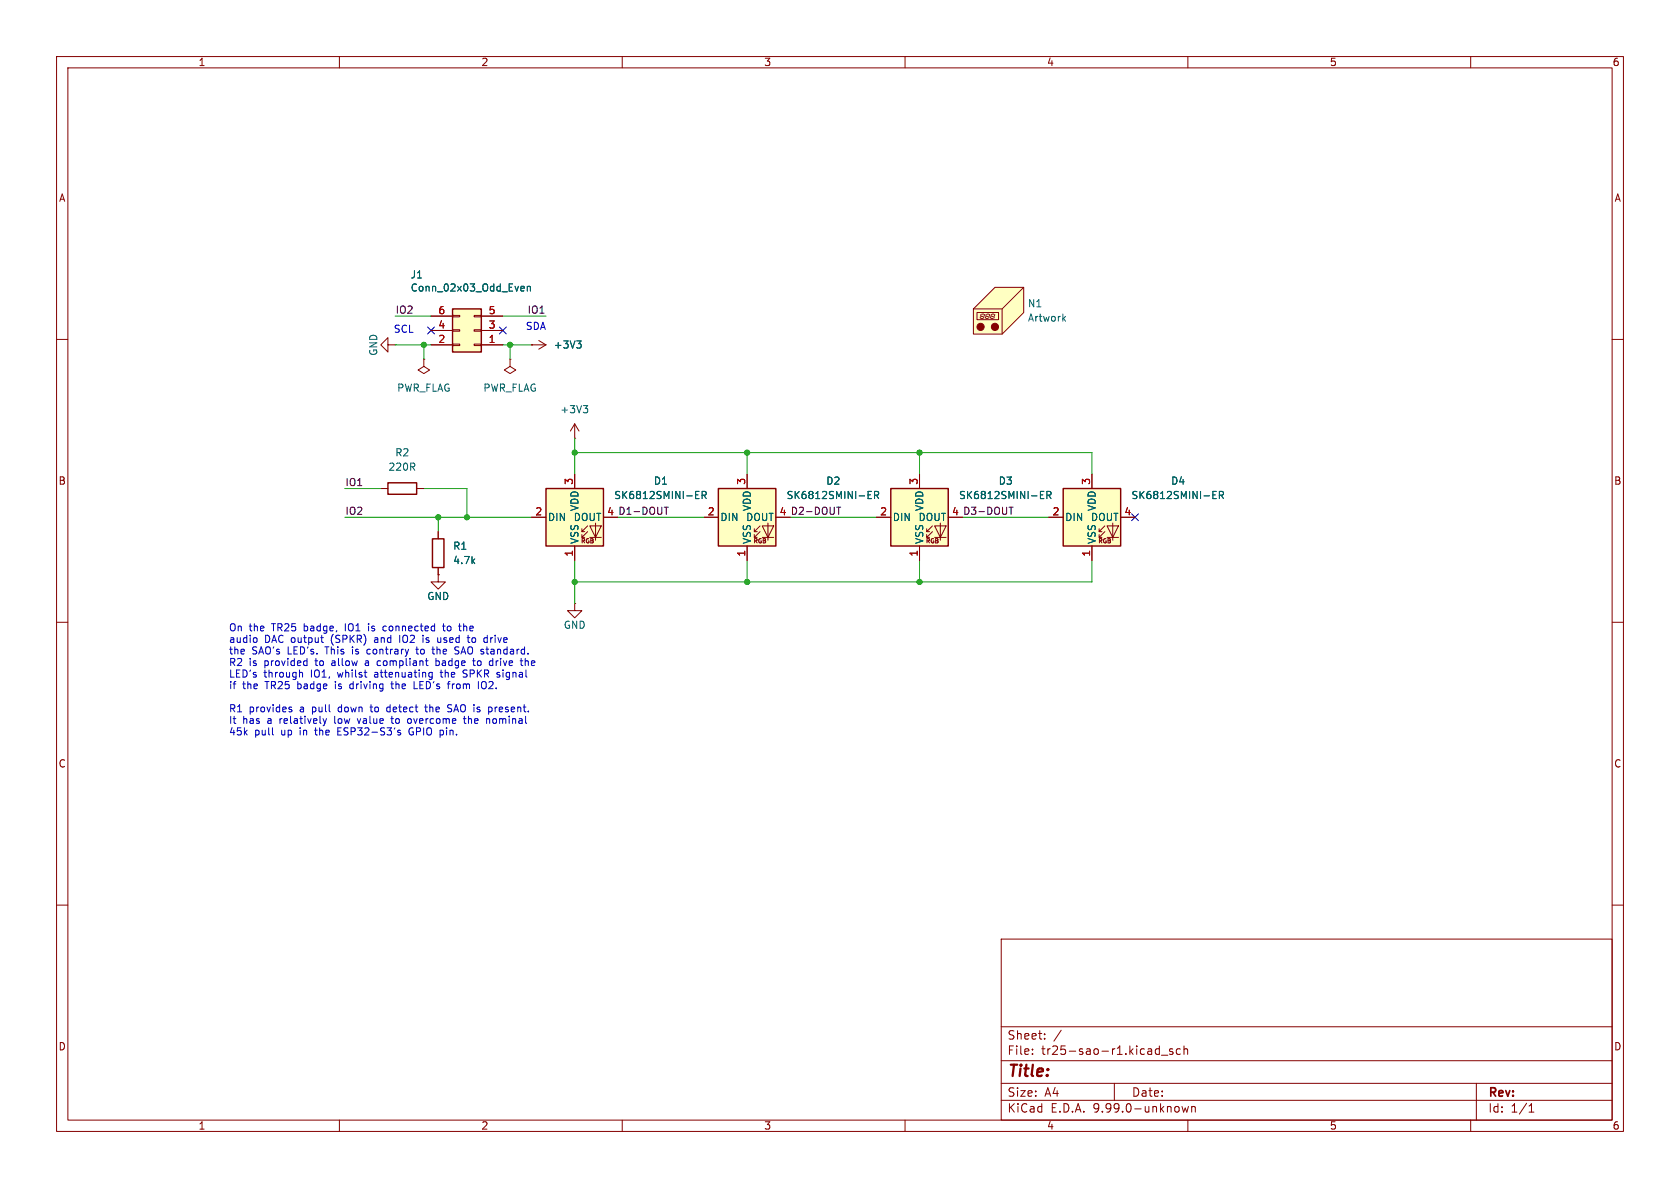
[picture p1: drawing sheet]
(kicad_sch
 (version 20250425)
 (generator "eeschema")
 (generator_version "9.99")
 (paper "A4")
 (lib_symbols
  (symbol "Connector_Generic:Conn_02x03_Odd_Even"
   (pin_names
    (offset 1.016) (hide yes)) (exclude_from_sim no) (in_bom yes) (on_board yes)
   (duplicate_pin_numbers_are_jumpers no)
   (property "Reference" "J" (at 1.27 5.08 0) (effects (font (size 1.27 1.27))))
   (property "Value" "Conn_02x03_Odd_Even" (at 1.27 -5.08 0) (effects (font (size 1.27 1.27))))
   (property "Footprint" "" (at 0 0 0) (hide yes) (effects (font (size 1.27 1.27))))
   (property "Datasheet" "" (at 0 0 0) (hide yes) (effects (font (size 1.27 1.27))))
   (property "Description" "Generic connector, double row, 02x03, odd/even pin numbering scheme (row 1 odd numbers, row 2 even numbers), script generated (kicad-library-utils/schlib/autogen/connector/)" (at 0 0 0) (hide yes) (effects (font (size 1.27 1.27))))
   (symbol "Conn_02x03_Odd_Even_1_1"
    (rectangle (start -1.27 3.81) (end 3.81 -3.81) (stroke (width 0.254) (type default)) (fill (type background)))
    (rectangle (start -1.27 2.667) (end 0 2.413) (stroke (width 0.1524) (type default)) (fill (type none)))
    (rectangle (start -1.27 0.127) (end 0 -0.127) (stroke (width 0.1524) (type default)) (fill (type none)))
    (rectangle (start -1.27 -2.413) (end 0 -2.667) (stroke (width 0.1524) (type default)) (fill (type none)))
    (rectangle (start 3.81 2.667) (end 2.54 2.413) (stroke (width 0.1524) (type default)) (fill (type none)))
    (rectangle (start 3.81 0.127) (end 2.54 -0.127) (stroke (width 0.1524) (type default)) (fill (type none)))
    (rectangle (start 3.81 -2.413) (end 2.54 -2.667) (stroke (width 0.1524) (type default)) (fill (type none)))
    (pin passive line (at -5.08 2.54 0) (length 3.81) (name "Pin_1" (effects (font (size 1.27 1.27)))) (number "1" (effects (font (size 1.27 1.27)))))
    (pin passive line (at -5.08 0 0) (length 3.81) (name "Pin_3" (effects (font (size 1.27 1.27)))) (number "3" (effects (font (size 1.27 1.27)))))
    (pin passive line (at -5.08 -2.54 0) (length 3.81) (name "Pin_5" (effects (font (size 1.27 1.27)))) (number "5" (effects (font (size 1.27 1.27)))))
    (pin passive line (at 7.62 2.54 180) (length 3.81) (name "Pin_2" (effects (font (size 1.27 1.27)))) (number "2" (effects (font (size 1.27 1.27)))))
    (pin passive line (at 7.62 0 180) (length 3.81) (name "Pin_4" (effects (font (size 1.27 1.27)))) (number "4" (effects (font (size 1.27 1.27)))))
    (pin passive line (at 7.62 -2.54 180) (length 3.81) (name "Pin_6" (effects (font (size 1.27 1.27)))) (number "6" (effects (font (size 1.27 1.27))))))
   (embedded_fonts no))
  (symbol "Device:R"
   (pin_numbers (hide yes))
   (pin_names
    (offset 0)) (exclude_from_sim no) (in_bom yes) (on_board yes)
   (duplicate_pin_numbers_are_jumpers no)
   (property "Reference" "R" (at 2.032 0 90) (effects (font (size 1.27 1.27))))
   (property "Value" "R" (at 0 0 90) (effects (font (size 1.27 1.27))))
   (property "Footprint" "" (at -1.778 0 90) (hide yes) (effects (font (size 1.27 1.27))))
   (property "Datasheet" "" (at 0 0 0) (hide yes) (effects (font (size 1.27 1.27))))
   (property "Description" "Resistor" (at 0 0 0) (hide yes) (effects (font (size 1.27 1.27))))
   (symbol "R_0_1"
    (rectangle (start -1.016 -2.54) (end 1.016 2.54) (stroke (width 0.254) (type default)) (fill (type none))))
   (symbol "R_1_1"
    (pin passive line (at 0 3.81 270) (length 1.27) (name "" (effects (font (size 1.27 1.27)))) (number "1" (effects (font (size 1.27 1.27)))))
    (pin passive line (at 0 -3.81 90) (length 1.27) (name "" (effects (font (size 1.27 1.27)))) (number "2" (effects (font (size 1.27 1.27))))))
   (embedded_fonts no))
  (symbol "Mechanical:Housing"
   (pin_names
    (offset 1.016)) (exclude_from_sim no) (in_bom yes) (on_board yes)
   (duplicate_pin_numbers_are_jumpers no)
   (property "Reference" "N" (at 3.81 0 0) (effects (font (size 1.27 1.27)) (justify left)))
   (property "Value" "Housing" (at 3.81 -1.905 0) (effects (font (size 1.27 1.27)) (justify left)))
   (property "Footprint" "" (at 1.27 1.27 0) (hide yes) (effects (font (size 1.27 1.27))))
   (property "Datasheet" "" (at 1.27 1.27 0) (hide yes) (effects (font (size 1.27 1.27))))
   (property "Description" "Housing" (at 0 0 0) (hide yes) (effects (font (size 1.27 1.27))))
   (symbol "Housing_0_1"
    (polyline (pts (xy -5.715 0) (xy -0.635 0) (xy 3.175 3.81)) (stroke (width 0) (type default)) (fill (type none)))
    (polyline (pts (xy -5.715 0) (xy -5.715 -4.445) (xy -0.635 -4.445) (xy 3.175 -0.635) (xy 3.175 3.81) (xy -1.905 3.81) (xy -5.715 0)) (stroke (width 0) (type default)) (fill (type background)))
    (rectangle (start -5.08 -0.635) (end -1.27 -1.905) (stroke (width 0) (type default)) (fill (type none)))
    (polyline (pts (xy -4.5212 -1.5748) (xy -4.4704 -1.3716)) (stroke (width 0) (type default)) (fill (type none)))
    (circle (center -4.445 -3.175) (radius 0.635) (stroke (width 0) (type default)) (fill (type outline)))
    (polyline (pts (xy -4.4196 -1.2192) (xy -4.3688 -0.9652)) (stroke (width 0) (type default)) (fill (type none)))
    (polyline (pts (xy -4.4196 -1.6764) (xy -4.064 -1.6764)) (stroke (width 0) (type default)) (fill (type none)))
    (polyline (pts (xy -4.318 -1.3208) (xy -4.0132 -1.3208)) (stroke (width 0) (type default)) (fill (type none)))
    (polyline (pts (xy -4.2164 -0.9144) (xy -3.9116 -0.9144)) (stroke (width 0) (type default)) (fill (type none)))
    (polyline (pts (xy -3.9116 -1.6256) (xy -3.8608 -1.3716)) (stroke (width 0) (type default)) (fill (type none)))
    (polyline (pts (xy -3.81 -1.2192) (xy -3.7592 -0.9652)) (stroke (width 0) (type default)) (fill (type none)))
    (polyline (pts (xy -3.6068 -1.5748) (xy -3.556 -1.3716)) (stroke (width 0) (type default)) (fill (type none)))
    (polyline (pts (xy -3.5052 -1.2192) (xy -3.4544 -0.9652)) (stroke (width 0) (type default)) (fill (type none)))
    (polyline (pts (xy -3.5052 -1.6764) (xy -3.1496 -1.6764)) (stroke (width 0) (type default)) (fill (type none)))
    (polyline (pts (xy -3.4036 -1.3208) (xy -3.0988 -1.3208)) (stroke (width 0) (type default)) (fill (type none)))
    (polyline (pts (xy -3.302 -0.9144) (xy -2.9972 -0.9144)) (stroke (width 0) (type default)) (fill (type none)))
    (polyline (pts (xy -2.9972 -1.6256) (xy -2.9464 -1.3716)) (stroke (width 0) (type default)) (fill (type none)))
    (polyline (pts (xy -2.8956 -1.2192) (xy -2.8448 -0.9652)) (stroke (width 0) (type default)) (fill (type none)))
    (polyline (pts (xy -2.6924 -1.5748) (xy -2.6416 -1.3716)) (stroke (width 0) (type default)) (fill (type none)))
    (polyline (pts (xy -2.5908 -1.2192) (xy -2.54 -0.9652)) (stroke (width 0) (type default)) (fill (type none)))
    (polyline (pts (xy -2.5908 -1.6764) (xy -2.2352 -1.6764)) (stroke (width 0) (type default)) (fill (type none)))
    (polyline (pts (xy -2.4892 -1.3208) (xy -2.1844 -1.3208)) (stroke (width 0) (type default)) (fill (type none)))
    (polyline (pts (xy -2.3876 -0.9144) (xy -2.0828 -0.9144)) (stroke (width 0) (type default)) (fill (type none)))
    (polyline (pts (xy -2.0828 -1.6256) (xy -2.032 -1.3716)) (stroke (width 0) (type default)) (fill (type none)))
    (polyline (pts (xy -1.9812 -1.2192) (xy -1.9304 -0.9652)) (stroke (width 0) (type default)) (fill (type none)))
    (circle (center -1.905 -3.175) (radius 0.635) (stroke (width 0) (type default)) (fill (type outline)))
    (polyline (pts (xy -0.635 0) (xy -0.635 -4.445)) (stroke (width 0) (type default)) (fill (type none))))
   (embedded_fonts no))
  (symbol "j_LED:SK6812SMINI-ER"
   (pin_names
    (offset 0.254)) (exclude_from_sim no) (in_bom yes) (on_board yes)
   (duplicate_pin_numbers_are_jumpers no)
   (property "Reference" "D" (at 5.08 5.715 0) (effects (font (size 1.27 1.27)) (justify right bottom)))
   (property "Value" "SK6812SMINI-ER" (at 1.27 -5.715 0) (effects (font (size 1.27 1.27)) (justify left top)))
   (property "Footprint" "jeffmakes-footprints:LED_PLCC4_3.2x2.8mm_CCW" (at 1.27 -7.62 0) (hide yes) (effects (font (size 1.27 1.27)) (justify left top)))
   (property "Datasheet" "" (at 2.54 -9.525 0) (hide yes) (effects (font (size 1.27 1.27)) (justify left top)))
   (property "Description" "RGB LED with integrated controller" (at 0 0 0) (hide yes) (effects (font (size 1.27 1.27))))
   (symbol "SK6812SMINI-ER_0_0"
    (text "RGB" (at 2.286 -4.191 0) (effects (font (size 0.762 0.762)))))
   (symbol "SK6812SMINI-ER_0_1"
    (rectangle (start -5.08 5.08) (end 5.08 -5.08) (stroke (width 0.254) (type default)) (fill (type background)))
    (polyline (pts (xy 1.27 -2.54) (xy 1.778 -2.54)) (stroke (width 0) (type default)) (fill (type none)))
    (polyline (pts (xy 1.27 -3.556) (xy 1.778 -3.556)) (stroke (width 0) (type default)) (fill (type none)))
    (polyline (pts (xy 2.286 -1.524) (xy 1.27 -2.54) (xy 1.27 -2.032)) (stroke (width 0) (type default)) (fill (type none)))
    (polyline (pts (xy 2.286 -2.54) (xy 1.27 -3.556) (xy 1.27 -3.048)) (stroke (width 0) (type default)) (fill (type none)))
    (polyline (pts (xy 3.683 -1.016) (xy 3.683 -3.556) (xy 3.683 -4.064)) (stroke (width 0) (type default)) (fill (type none)))
    (polyline (pts (xy 4.699 -1.524) (xy 2.667 -1.524) (xy 3.683 -3.556) (xy 4.699 -1.524)) (stroke (width 0) (type default)) (fill (type none)))
    (polyline (pts (xy 4.699 -3.556) (xy 2.667 -3.556)) (stroke (width 0) (type default)) (fill (type none))))
   (symbol "SK6812SMINI-ER_1_1"
    (pin input line (at -7.62 0 0) (length 2.54) (name "DIN" (effects (font (size 1.27 1.27)))) (number "2" (effects (font (size 1.27 1.27)))))
    (pin power_in line (at 0 7.62 270) (length 2.54) (name "VDD" (effects (font (size 1.27 1.27)))) (number "3" (effects (font (size 1.27 1.27)))))
    (pin power_in line (at 0 -7.62 90) (length 2.54) (name "VSS" (effects (font (size 1.27 1.27)))) (number "1" (effects (font (size 1.27 1.27)))))
    (pin output line (at 7.62 0 180) (length 2.54) (name "DOUT" (effects (font (size 1.27 1.27)))) (number "4" (effects (font (size 1.27 1.27))))))
   (embedded_fonts no))
  (symbol "power:+3V3"
   (power global)
   (pin_numbers (hide yes))
   (pin_names
    (offset 0) (hide yes)) (exclude_from_sim no) (in_bom yes) (on_board yes)
   (duplicate_pin_numbers_are_jumpers no)
   (property "Reference" "#PWR" (at 0 -3.81 0) (hide yes) (effects (font (size 1.27 1.27))))
   (property "Value" "+3V3" (at 0 3.556 0) (effects (font (size 1.27 1.27))))
   (property "Footprint" "" (at 0 0 0) (hide yes) (effects (font (size 1.27 1.27))))
   (property "Datasheet" "" (at 0 0 0) (hide yes) (effects (font (size 1.27 1.27))))
   (property "Description" "Power symbol creates a global label with name \"+3V3\"" (at 0 0 0) (hide yes) (effects (font (size 1.27 1.27))))
   (symbol "+3V3_0_1"
    (polyline (pts (xy -0.762 1.27) (xy 0 2.54)) (stroke (width 0) (type default)) (fill (type none)))
    (polyline (pts (xy 0 2.54) (xy 0.762 1.27)) (stroke (width 0) (type default)) (fill (type none)))
    (polyline (pts (xy 0 0) (xy 0 2.54)) (stroke (width 0) (type default)) (fill (type none))))
   (symbol "+3V3_1_1"
    (pin power_in line (at 0 0 90) (length 0) (name "" (effects (font (size 1.27 1.27)))) (number "1" (effects (font (size 1.27 1.27))))))
   (embedded_fonts no))
  (symbol "power:GND"
   (power global)
   (pin_numbers (hide yes))
   (pin_names
    (offset 0) (hide yes)) (exclude_from_sim no) (in_bom yes) (on_board yes)
   (duplicate_pin_numbers_are_jumpers no)
   (property "Reference" "#PWR" (at 0 -6.35 0) (hide yes) (effects (font (size 1.27 1.27))))
   (property "Value" "GND" (at 0 -3.81 0) (effects (font (size 1.27 1.27))))
   (property "Footprint" "" (at 0 0 0) (hide yes) (effects (font (size 1.27 1.27))))
   (property "Datasheet" "" (at 0 0 0) (hide yes) (effects (font (size 1.27 1.27))))
   (property "Description" "Power symbol creates a global label with name \"GND\" , ground" (at 0 0 0) (hide yes) (effects (font (size 1.27 1.27))))
   (symbol "GND_0_1"
    (polyline (pts (xy 0 0) (xy 0 -1.27) (xy 1.27 -1.27) (xy 0 -2.54) (xy -1.27 -1.27) (xy 0 -1.27)) (stroke (width 0) (type default)) (fill (type none))))
   (symbol "GND_1_1"
    (pin power_in line (at 0 0 270) (length 0) (name "" (effects (font (size 1.27 1.27)))) (number "1" (effects (font (size 1.27 1.27))))))
   (embedded_fonts no))
  (symbol "power:PWR_FLAG"
   (power global)
   (pin_numbers (hide yes))
   (pin_names
    (offset 0) (hide yes)) (exclude_from_sim no) (in_bom yes) (on_board yes)
   (duplicate_pin_numbers_are_jumpers no)
   (property "Reference" "#FLG" (at 0 1.905 0) (hide yes) (effects (font (size 1.27 1.27))))
   (property "Value" "PWR_FLAG" (at 0 3.81 0) (effects (font (size 1.27 1.27))))
   (property "Footprint" "" (at 0 0 0) (hide yes) (effects (font (size 1.27 1.27))))
   (property "Datasheet" "" (at 0 0 0) (hide yes) (effects (font (size 1.27 1.27))))
   (property "Description" "Special symbol for telling ERC where power comes from" (at 0 0 0) (hide yes) (effects (font (size 1.27 1.27))))
   (symbol "PWR_FLAG_0_0"
    (pin power_out line (at 0 0 90) (length 0) (name "" (effects (font (size 1.27 1.27)))) (number "1" (effects (font (size 1.27 1.27))))))
   (symbol "PWR_FLAG_0_1"
    (polyline (pts (xy 0 0) (xy 0 1.27) (xy -1.016 1.905) (xy 0 2.54) (xy 1.016 1.905) (xy 0 1.27)) (stroke (width 0) (type default)) (fill (type none))))
   (embedded_fonts no)))
 (text "On the TR25 badge, IO1 is connected to the\naudio DAC output (SPKR) and IO2 is used to drive\nthe SAO's LED's. This is contrary to the SAO standard.\nR2 is provided to allow a compliant badge to drive the\nLED's through IO1, whilst attenuating the SPKR signal\nif the TR25 badge is driving the LED's from IO2.\n\nR1 provides a pull down to detect the SAO is present.\nIt has a relatively low value to overcome the nominal\n45k pull up in the ESP32-S3's GPIO pin."
  (exclude_from_sim no)
  (at 40.386 120.396 0)
  (effects (font (size 1.27 1.27)) (justify left)))
 (text "SCL"
  (exclude_from_sim no)
  (at 71.374 58.42 0)
  (effects (font (size 1.27 1.27))))
 (text "SDA"
  (exclude_from_sim no)
  (at 94.742 57.912 0)
  (effects (font (size 1.27 1.27))))
 (junction
  (at 77.47 91.44)
  (diameter 0)
  (color 0 0 0 0))
 (junction
  (at 162.56 102.87)
  (diameter 0)
  (color 0 0 0 0))
 (junction
  (at 132.08 80.01)
  (diameter 0)
  (color 0 0 0 0))
 (junction
  (at 132.08 102.87)
  (diameter 0)
  (color 0 0 0 0))
 (junction
  (at 101.6 80.01)
  (diameter 0)
  (color 0 0 0 0))
 (junction
  (at 82.55 91.44)
  (diameter 0)
  (color 0 0 0 0))
 (junction
  (at 74.93 60.96)
  (diameter 0)
  (color 0 0 0 0))
 (junction
  (at 162.56 80.01)
  (diameter 0)
  (color 0 0 0 0))
 (junction
  (at 90.17 60.96)
  (diameter 0)
  (color 0 0 0 0))
 (junction
  (at 101.6 102.87)
  (diameter 0)
  (color 0 0 0 0))
 (no_connect
  (at 88.9 58.42))
 (no_connect
  (at 76.2 58.42))
 (no_connect
  (at 200.66 91.44))
 (wire
  (pts (xy 101.6 77.47) (xy 101.6 80.01))
  (stroke (width 0) (type default)))
 (wire
  (pts (xy 193.04 102.87) (xy 193.04 99.06))
  (stroke (width 0) (type default)))
 (wire
  (pts (xy 90.17 60.96) (xy 90.17 63.5))
  (stroke (width 0) (type default)))
 (wire
  (pts (xy 74.93 60.96) (xy 76.2 60.96))
  (stroke (width 0) (type default)))
 (wire
  (pts (xy 132.08 99.06) (xy 132.08 102.87))
  (stroke (width 0) (type default)))
 (wire
  (pts (xy 69.85 60.96) (xy 74.93 60.96))
  (stroke (width 0) (type default)))
 (wire
  (pts (xy 132.08 80.01) (xy 162.56 80.01))
  (stroke (width 0) (type default)))
 (wire
  (pts (xy 162.56 102.87) (xy 193.04 102.87))
  (stroke (width 0) (type default)))
 (wire
  (pts (xy 101.6 80.01) (xy 132.08 80.01))
  (stroke (width 0) (type default)))
 (wire
  (pts (xy 101.6 83.82) (xy 101.6 80.01))
  (stroke (width 0) (type default)))
 (wire
  (pts (xy 162.56 80.01) (xy 193.04 80.01))
  (stroke (width 0) (type default)))
 (wire
  (pts (xy 162.56 99.06) (xy 162.56 102.87))
  (stroke (width 0) (type default)))
 (wire
  (pts (xy 88.9 60.96) (xy 90.17 60.96))
  (stroke (width 0) (type default)))
 (wire
  (pts (xy 74.93 86.36) (xy 82.55 86.36))
  (stroke (width 0) (type default)))
 (wire
  (pts (xy 77.47 91.44) (xy 82.55 91.44))
  (stroke (width 0) (type default)))
 (wire
  (pts (xy 60.96 91.44) (xy 77.47 91.44))
  (stroke (width 0) (type default)))
 (wire
  (pts (xy 77.47 91.44) (xy 77.47 93.98))
  (stroke (width 0) (type default)))
 (wire
  (pts (xy 101.6 102.87) (xy 132.08 102.87))
  (stroke (width 0) (type default)))
 (wire
  (pts (xy 101.6 102.87) (xy 101.6 106.68))
  (stroke (width 0) (type default)))
 (wire
  (pts (xy 193.04 80.01) (xy 193.04 83.82))
  (stroke (width 0) (type default)))
 (wire
  (pts (xy 60.96 86.36) (xy 67.31 86.36))
  (stroke (width 0) (type default)))
 (wire
  (pts (xy 162.56 80.01) (xy 162.56 83.82))
  (stroke (width 0) (type default)))
 (wire
  (pts (xy 90.17 60.96) (xy 93.98 60.96))
  (stroke (width 0) (type default)))
 (wire
  (pts (xy 170.18 91.44) (xy 185.42 91.44))
  (stroke (width 0) (type default)))
 (wire
  (pts (xy 76.2 55.88) (xy 69.85 55.88))
  (stroke (width 0) (type default)))
 (wire
  (pts (xy 109.22 91.44) (xy 124.46 91.44))
  (stroke (width 0) (type default)))
 (wire
  (pts (xy 88.9 55.88) (xy 96.52 55.88))
  (stroke (width 0) (type default)))
 (wire
  (pts (xy 132.08 102.87) (xy 162.56 102.87))
  (stroke (width 0) (type default)))
 (wire
  (pts (xy 74.93 60.96) (xy 74.93 63.5))
  (stroke (width 0) (type default)))
 (wire
  (pts (xy 139.7 91.44) (xy 154.94 91.44))
  (stroke (width 0) (type default)))
 (wire
  (pts (xy 132.08 80.01) (xy 132.08 83.82))
  (stroke (width 0) (type default)))
 (wire
  (pts (xy 101.6 99.06) (xy 101.6 102.87))
  (stroke (width 0) (type default)))
 (wire
  (pts (xy 82.55 91.44) (xy 93.98 91.44))
  (stroke (width 0) (type default)))
 (wire
  (pts (xy 82.55 86.36) (xy 82.55 91.44))
  (stroke (width 0) (type default)))
 (label "IO1"
  (at 96.52 55.88 180)
  (effects (font (size 1.27 1.27)) (justify right bottom)))
 (label "IO2"
  (at 69.85 55.88 0)
  (effects (font (size 1.27 1.27)) (justify left bottom)))
 (label "D2-DOUT"
  (at 139.7 91.44 0)
  (effects (font (size 1.27 1.27)) (justify left bottom)))
 (label "IO1"
  (at 60.96 86.36 0)
  (effects (font (size 1.27 1.27)) (justify left bottom)))
 (label "IO2"
  (at 60.96 91.44 0)
  (effects (font (size 1.27 1.27)) (justify left bottom)))
 (label "D1-DOUT"
  (at 109.22 91.44 0)
  (effects (font (size 1.27 1.27)) (justify left bottom)))
 (label "D3-DOUT"
  (at 170.18 91.44 0)
  (effects (font (size 1.27 1.27)) (justify left bottom)))
 (symbol
  (lib_id "power:GND")
  (at 77.47 101.6 0)
  (unit 1)
  (exclude_from_sim no)
  (in_bom yes)
  (on_board yes)
  (dnp no)
  (property "Reference" "#PWR03" (at 77.47 107.95 0) (hide yes) (effects (font (size 1.27 1.27))))
  (property "Value" "GND" (at 77.47 105.41 0) (effects (font (size 1.27 1.27))))
  (property "Footprint" "" (at 77.47 101.6 0) (hide yes) (effects (font (size 1.27 1.27))))
  (property "Datasheet" "" (at 77.47 101.6 0) (hide yes) (effects (font (size 1.27 1.27))))
  (property "Description" "Power symbol creates a global label with name \"GND\" , ground" (at 77.47 101.6 0) (hide yes) (effects (font (size 1.27 1.27))))
  (pin "1"))
 (symbol
  (lib_id "j_LED:SK6812SMINI-ER")
  (at 193.04 91.44 0)
  (unit 1)
  (exclude_from_sim no)
  (in_bom yes)
  (on_board yes)
  (dnp no)
  (fields_autoplaced yes)
  (property "Reference" "D4" (at 208.28 85.0198 0) (effects (font (size 1.27 1.27))))
  (property "Value" "SK6812SMINI-ER" (at 208.28 87.5598 0) (effects (font (size 1.27 1.27))))
  (property "Footprint" "jeffmakes-footprints:LED_PLCC4_3.2x2.8mm_CCW" (at 194.31 99.06 0) (hide yes) (effects (font (size 1.27 1.27)) (justify left top)))
  (property "Datasheet" "https://cdn-shop.adafruit.com/product-files/2686/SK6812MINI_REV.01-1-2.pdf" (at 195.58 100.965 0) (hide yes) (effects (font (size 1.27 1.27)) (justify left top)))
  (property "Description" "RGB LED with integrated controller" (at 193.04 91.44 0) (hide yes) (effects (font (size 1.27 1.27))))
  (pin "4")
  (pin "2")
  (pin "3")
  (pin "1"))
 (symbol
  (lib_id "power:GND")
  (at 101.6 106.68 0)
  (unit 1)
  (exclude_from_sim no)
  (in_bom yes)
  (on_board yes)
  (dnp no)
  (property "Reference" "#PWR02" (at 101.6 113.03 0) (hide yes) (effects (font (size 1.27 1.27))))
  (property "Value" "GND" (at 101.6 110.49 0) (effects (font (size 1.27 1.27))))
  (property "Footprint" "" (at 101.6 106.68 0) (hide yes) (effects (font (size 1.27 1.27))))
  (property "Datasheet" "" (at 101.6 106.68 0) (hide yes) (effects (font (size 1.27 1.27))))
  (property "Description" "Power symbol creates a global label with name \"GND\" , ground" (at 101.6 106.68 0) (hide yes) (effects (font (size 1.27 1.27))))
  (pin "1"))
 (symbol
  (lib_id "power:+3V3")
  (at 101.6 77.47 0)
  (unit 1)
  (exclude_from_sim no)
  (in_bom yes)
  (on_board yes)
  (dnp no)
  (fields_autoplaced yes)
  (property "Reference" "#PWR01" (at 101.6 81.28 0) (hide yes) (effects (font (size 1.27 1.27))))
  (property "Value" "+3V3" (at 101.6 72.39 0) (effects (font (size 1.27 1.27))))
  (property "Footprint" "" (at 101.6 77.47 0) (hide yes) (effects (font (size 1.27 1.27))))
  (property "Datasheet" "" (at 101.6 77.47 0) (hide yes) (effects (font (size 1.27 1.27))))
  (property "Description" "Power symbol creates a global label with name \"+3V3\"" (at 101.6 77.47 0) (hide yes) (effects (font (size 1.27 1.27))))
  (pin "1"))
 (symbol
  (lib_id "Device:R")
  (at 77.47 97.79 180)
  (unit 1)
  (exclude_from_sim no)
  (in_bom yes)
  (on_board yes)
  (dnp no)
  (fields_autoplaced yes)
  (property "Reference" "R1" (at 80.01 96.5199 0) (effects (font (size 1.27 1.27)) (justify right)))
  (property "Value" "4.7k" (at 80.01 99.0599 0) (effects (font (size 1.27 1.27)) (justify right)))
  (property "Footprint" "Resistor_SMD:R_1206_3216Metric" (at 79.248 97.79 90) (hide yes) (effects (font (size 1.27 1.27))))
  (property "Datasheet" "" (at 77.47 97.79 0) (hide yes) (effects (font (size 1.27 1.27))))
  (property "Description" "Resistor" (at 77.47 97.79 0) (hide yes) (effects (font (size 1.27 1.27))))
  (pin "2")
  (pin "1"))
 (symbol
  (lib_id "Device:R")
  (at 71.12 86.36 270)
  (unit 1)
  (exclude_from_sim no)
  (in_bom yes)
  (on_board yes)
  (dnp no)
  (fields_autoplaced yes)
  (property "Reference" "R2" (at 71.12 80.01 90) (effects (font (size 1.27 1.27))))
  (property "Value" "220R" (at 71.12 82.55 90) (effects (font (size 1.27 1.27))))
  (property "Footprint" "Resistor_SMD:R_1206_3216Metric" (at 71.12 84.582 90) (hide yes) (effects (font (size 1.27 1.27))))
  (property "Datasheet" "" (at 71.12 86.36 0) (hide yes) (effects (font (size 1.27 1.27))))
  (property "Description" "Resistor" (at 71.12 86.36 0) (hide yes) (effects (font (size 1.27 1.27))))
  (pin "2")
  (pin "1"))
 (symbol
  (lib_id "j_LED:SK6812SMINI-ER")
  (at 101.6 91.44 0)
  (unit 1)
  (exclude_from_sim no)
  (in_bom yes)
  (on_board yes)
  (dnp no)
  (fields_autoplaced yes)
  (property "Reference" "D1" (at 116.84 85.0198 0) (effects (font (size 1.27 1.27))))
  (property "Value" "SK6812SMINI-ER" (at 116.84 87.5598 0) (effects (font (size 1.27 1.27))))
  (property "Footprint" "jeffmakes-footprints:LED_PLCC4_3.2x2.8mm_CCW" (at 102.87 99.06 0) (hide yes) (effects (font (size 1.27 1.27)) (justify left top)))
  (property "Datasheet" "https://cdn-shop.adafruit.com/product-files/2686/SK6812MINI_REV.01-1-2.pdf" (at 104.14 100.965 0) (hide yes) (effects (font (size 1.27 1.27)) (justify left top)))
  (property "Description" "RGB LED with integrated controller" (at 101.6 91.44 0) (hide yes) (effects (font (size 1.27 1.27))))
  (pin "4")
  (pin "2")
  (pin "3")
  (pin "1"))
 (symbol
  (lib_id "j_LED:SK6812SMINI-ER")
  (at 162.56 91.44 0)
  (unit 1)
  (exclude_from_sim no)
  (in_bom yes)
  (on_board yes)
  (dnp no)
  (fields_autoplaced yes)
  (property "Reference" "D3" (at 177.8 85.0198 0) (effects (font (size 1.27 1.27))))
  (property "Value" "SK6812SMINI-ER" (at 177.8 87.5598 0) (effects (font (size 1.27 1.27))))
  (property "Footprint" "jeffmakes-footprints:LED_PLCC4_3.2x2.8mm_CCW" (at 163.83 99.06 0) (hide yes) (effects (font (size 1.27 1.27)) (justify left top)))
  (property "Datasheet" "https://cdn-shop.adafruit.com/product-files/2686/SK6812MINI_REV.01-1-2.pdf" (at 165.1 100.965 0) (hide yes) (effects (font (size 1.27 1.27)) (justify left top)))
  (property "Description" "RGB LED with integrated controller" (at 162.56 91.44 0) (hide yes) (effects (font (size 1.27 1.27))))
  (pin "4")
  (pin "2")
  (pin "3")
  (pin "1"))
 (symbol
  (lib_id "j_LED:SK6812SMINI-ER")
  (at 132.08 91.44 0)
  (unit 1)
  (exclude_from_sim no)
  (in_bom yes)
  (on_board yes)
  (dnp no)
  (fields_autoplaced yes)
  (property "Reference" "D2" (at 147.32 85.0198 0) (effects (font (size 1.27 1.27))))
  (property "Value" "SK6812SMINI-ER" (at 147.32 87.5598 0) (effects (font (size 1.27 1.27))))
  (property "Footprint" "jeffmakes-footprints:LED_PLCC4_3.2x2.8mm_CCW" (at 133.35 99.06 0) (hide yes) (effects (font (size 1.27 1.27)) (justify left top)))
  (property "Datasheet" "https://cdn-shop.adafruit.com/product-files/2686/SK6812MINI_REV.01-1-2.pdf" (at 134.62 100.965 0) (hide yes) (effects (font (size 1.27 1.27)) (justify left top)))
  (property "Description" "RGB LED with integrated controller" (at 132.08 91.44 0) (hide yes) (effects (font (size 1.27 1.27))))
  (pin "4")
  (pin "2")
  (pin "3")
  (pin "1"))
 (symbol
  (lib_id "power:+3V3")
  (at 93.98 60.96 270)
  (unit 1)
  (exclude_from_sim no)
  (in_bom yes)
  (on_board yes)
  (dnp no)
  (fields_autoplaced yes)
  (property "Reference" "#PWR07" (at 90.17 60.96 0) (hide yes) (effects (font (size 1.27 1.27))))
  (property "Value" "+3V3" (at 97.79 60.96 90) (effects (font (size 1.27 1.27)) (justify left)))
  (property "Footprint" "" (at 93.98 60.96 0) (hide yes) (effects (font (size 1.27 1.27))))
  (property "Datasheet" "" (at 93.98 60.96 0) (hide yes) (effects (font (size 1.27 1.27))))
  (property "Description" "Power symbol creates a global label with name \"+3V3\"" (at 93.98 60.96 0) (hide yes) (effects (font (size 1.27 1.27))))
  (pin "1"))
 (symbol
  (lib_id "power:GND")
  (at 69.85 60.96 270)
  (unit 1)
  (exclude_from_sim no)
  (in_bom yes)
  (on_board yes)
  (dnp no)
  (property "Reference" "#PWR06" (at 63.5 60.96 0) (hide yes) (effects (font (size 1.27 1.27))))
  (property "Value" "GND" (at 66.04 60.96 0) (effects (font (size 1.27 1.27))))
  (property "Footprint" "" (at 69.85 60.96 0) (hide yes) (effects (font (size 1.27 1.27))))
  (property "Datasheet" "" (at 69.85 60.96 0) (hide yes) (effects (font (size 1.27 1.27))))
  (property "Description" "Power symbol creates a global label with name \"GND\" , ground" (at 69.85 60.96 0) (hide yes) (effects (font (size 1.27 1.27))))
  (pin "1"))
 (symbol
  (lib_id "power:PWR_FLAG")
  (at 74.93 63.5 180)
  (unit 1)
  (exclude_from_sim no)
  (in_bom yes)
  (on_board yes)
  (dnp no)
  (fields_autoplaced yes)
  (property "Reference" "#FLG01" (at 74.93 65.405 0) (hide yes) (effects (font (size 1.27 1.27))))
  (property "Value" "PWR_FLAG" (at 74.93 68.58 0) (effects (font (size 1.27 1.27))))
  (property "Footprint" "" (at 74.93 63.5 0) (hide yes) (effects (font (size 1.27 1.27))))
  (property "Datasheet" "" (at 74.93 63.5 0) (hide yes) (effects (font (size 1.27 1.27))))
  (property "Description" "Special symbol for telling ERC where power comes from" (at 74.93 63.5 0) (hide yes) (effects (font (size 1.27 1.27))))
  (pin "1"))
 (symbol
  (lib_id "Connector_Generic:Conn_02x03_Odd_Even")
  (at 83.82 58.42 180)
  (unit 1)
  (exclude_from_sim no)
  (in_bom no)
  (on_board yes)
  (dnp no)
  (property "Reference" "J1" (at 72.4916 48.5648 0) (effects (font (size 1.27 1.27)) (justify right)))
  (property "Value" "Conn_02x03_Odd_Even" (at 72.4916 50.8762 0) (effects (font (size 1.27 1.27)) (justify right)))
  (property "Footprint" "Connector_PinHeader_2.54mm:PinHeader_2x03_P2.54mm_Vertical_SMD" (at 83.82 58.42 0) (hide yes) (effects (font (size 1.27 1.27))))
  (property "Datasheet" "" (at 83.82 58.42 0) (hide yes) (effects (font (size 1.27 1.27))))
  (property "Description" "Generic connector, double row, 02x03, odd/even pin numbering scheme (row 1 odd numbers, row 2 even numbers), script generated (kicad-library-utils/schlib/autogen/connector/)" (at 83.82 58.42 0) (hide yes) (effects (font (size 1.27 1.27))))
  (pin "1")
  (pin "2")
  (pin "3")
  (pin "4")
  (pin "5")
  (pin "6"))
 (symbol
  (lib_id "power:PWR_FLAG")
  (at 90.17 63.5 180)
  (unit 1)
  (exclude_from_sim no)
  (in_bom yes)
  (on_board yes)
  (dnp no)
  (fields_autoplaced yes)
  (property "Reference" "#FLG02" (at 90.17 65.405 0) (hide yes) (effects (font (size 1.27 1.27))))
  (property "Value" "PWR_FLAG" (at 90.17 68.58 0) (effects (font (size 1.27 1.27))))
  (property "Footprint" "" (at 90.17 63.5 0) (hide yes) (effects (font (size 1.27 1.27))))
  (property "Datasheet" "" (at 90.17 63.5 0) (hide yes) (effects (font (size 1.27 1.27))))
  (property "Description" "Special symbol for telling ERC where power comes from" (at 90.17 63.5 0) (hide yes) (effects (font (size 1.27 1.27))))
  (pin "1"))
 (symbol
  (lib_id "Mechanical:Housing")
  (at 177.8 54.61 0)
  (unit 1)
  (exclude_from_sim no)
  (in_bom yes)
  (on_board yes)
  (dnp no)
  (fields_autoplaced yes)
  (property "Reference" "N1" (at 181.61 53.6574 0) (effects (font (size 1.27 1.27)) (justify left)))
  (property "Value" "Artwork" (at 181.61 56.1974 0) (effects (font (size 1.27 1.27)) (justify left)))
  (property "Footprint" "tr25-sao:tr25" (at 179.07 53.34 0) (hide yes) (effects (font (size 1.27 1.27))))
  (property "Datasheet" "" (at 179.07 53.34 0) (hide yes) (effects (font (size 1.27 1.27))))
  (property "Description" "Housing" (at 177.8 54.61 0) (hide yes) (effects (font (size 1.27 1.27)))))
 (sheet_instances
  (path ""
   (page "1")))
 (embedded_fonts no))
